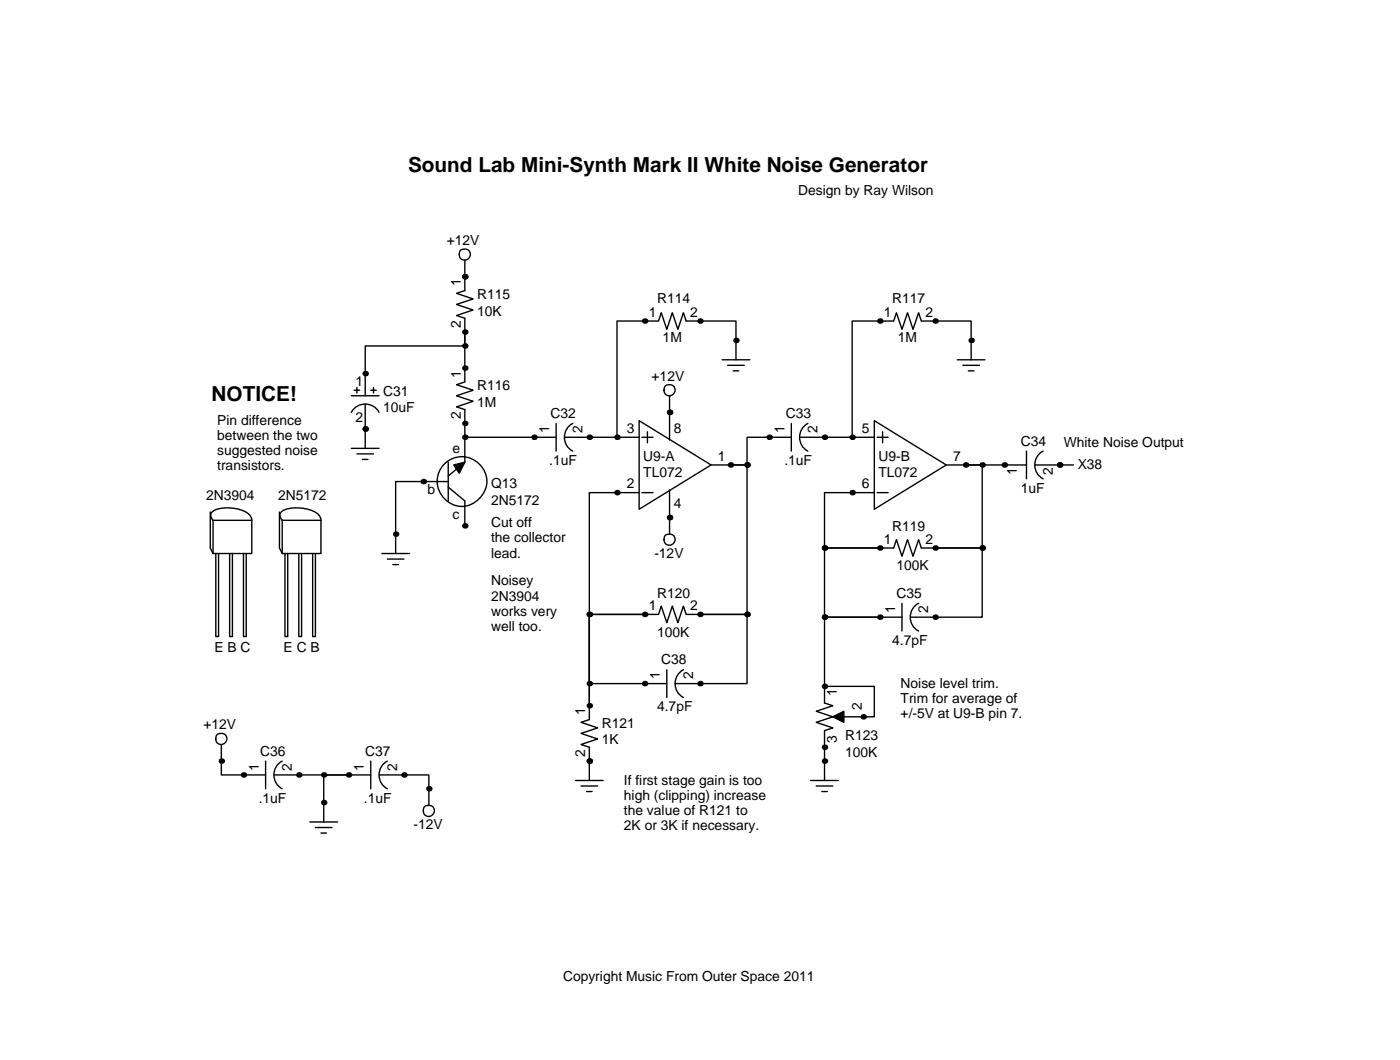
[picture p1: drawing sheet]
<svg xmlns="http://www.w3.org/2000/svg" width="257mm" height="195mm" viewBox="0 0 257 195" stroke-linecap="round" stroke-linejoin="round" font-family="sans-serif">
<g fill="none" stroke="#000" stroke-width=".25">
<path d="M85.3 47.8v5.5l-1.5 .5 3.1 1.1-3.1 1 3.1 1-3.1 1 1.5 .5v11.7l-1.5 .5 3.1 1-3.1 1 3.1 1.1-3.1 1 1.5 .5v9.6l-3 2.6M64.5 75.7a2.88 2.88 0 0 1 5.1 0M64.5 72.6h5.1M65 71.6h1M65.5 71.1v1M67.1 74.2v8.1M68.1 71.6h1M68.6 71.1v1M85.3 61v2.5h-18.2v9.1M102.1 77.7v5.1M105.2 77.7a2.88 2.88 0 0 0 0 5.1M117.3 77.2l13.3 8.1-13.3 8.2z"/>
<path d="M118.9 79.2v2.1M122.9 72.6v8.2M132.6 66h5.1M133.6 67.1h3.1M134.6 68.1h1M135.1 66v-7.1h-9.1l-.5-1.5-1 3.1-1.1-3.1-1 3.1-1-3.1-.5 1.5h-7.6v21.4M145.3 77.7v5.1M148.3 77.7a2.88 2.88 0 0 0 0 5.1M160.5 77.2l13.2 8.1-13.2 8.2zM162.1 79.2v2.1M175.8 66h5M176.8 67.1h3"/>
<path d="M177.8 68.1h1M178.3 66v-7.1h-9.1l-.5-1.5-1.1 3.1-1-3.1-1 3.1-1-3.1-.5 1.5h-7.6v21.4M38.6 94v6.6l.5 1M39.1 95.5l-.4-.6v-.6a2.74 2.74 0 0 1 2.5-1.1 7.1 7.1 0 0 1 4.4 1.1l.5 .6 .1 .6M39.1 95.5h7.1M39.1 95.5v6.1M46.2 95.5v6.1h-7.1M51.3 94v6.6l.5 1M51.8 95.5l-.4-.6v-.6a2.74 2.74 0 0 1 2.5-1.1 7.1 7.1 0 0 1 4.4 1.1l.5 .6 .1 .6M51.8 95.5h7.1M51.8 95.5v6.1M58.9 95.5v6.1h-7.1"/>
<path d="M64.5 82.3h5.1M65.5 83.3h3.1M66.5 84.3h1.1M81.9 84.9a4.5 4.5 0 0 1 7.2 1.9 4.5 4.5 0 0 1-4.3 6.1 4.5 4.5 0 0 1-4.3-6.1l.4-.7zM82.3 88.4h-9.7v13.2M82.3 89.4l3 2.5v4.6M82.3 84.8v7.1M85.3 80.3h16.8M103.6 80.3h13.7M117.3 90.4h-9.1v39.1M117.9 80.3h2M117.9 90.4h2"/>
<path d="M122.9 89.9v8.1M130.6 85.3h3.5M134.1 85.3h3.1v27.5h-8.7M145.3 80.3h-8.1v5h-3.1M146.8 80.3h13.7M160.5 90.4h-9.1v10.2h10.1M161 80.3h2.1M161 90.4h2.1M173.7 85.3h14.8M177.3 85.3h3v15.3h-8.6M188.5 82.8v5.1M190 85.3h7.1"/>
<path d="M191.5 82.8a2.88 2.88 0 0 0 0 5.1M39.6 101.6v15.2h.5v-15.2M42.2 101.6v15.2h.5v-15.2M44.7 101.6v15.2h.5v-15.2M52.3 101.6v15.2h.5v-15.2M54.9 101.6v15.2h.5v-15.2M57.4 101.6v15.2h.5v-15.2M70.1 101.6h5.1M71.1 102.6h3.1M72.1 103.6h1.1M118.4 112.8h2.5l.5-1.5 1 3 1-3 1.1 3 1-3 .5 1.5h2.5M118.4 112.8h-10.2v16.7"/>
<path d="M118.4 112.8h-10.2v12.7h14.2M128.5 112.8h8.7v12.7h-13.2M161.5 100.6h2.6l.5-1.5 1 3 1-3 1 3 1.1-3 .5 1.5h2.5M161.5 100.6h-10.1v12.7h10.1M161.5 113.3h-10.1v12.7M161.5 113.3h4.1M165.6 110.7v5.1M168.7 110.7a2.88 2.88 0 0 0 0 5.1M171.7 100.6h8.6v12.7h-13.2M40.6 136.7v5.5h8.2M48.8 139.7v5.1M51.8 139.7a2.88 2.88 0 0 0 0 5.1"/>
<path d="M68.1 139.7v5.1M71.1 139.7a2.88 2.88 0 0 0 0 5.1M108.2 129.5v2.6l-1.5 .5 3 1-3 1 3 1-3 1.1 1.5 .5v6.1M122.4 122.9v5.1M125.5 122.9a2.88 2.88 0 0 0 0 5.1M151.4 126h9.1v5.6h-5.6M151.4 126v3l1.5 .5-3 1.1 3 1-3 1 3 1-1.5 .5v9.2M50.3 142.2h17.8M56.9 150.9h5.1M57.9 151.9h3.1M58.9 152.9h1M64 142.2h-4.6v8.7"/>
<path d="M69.6 142.2h9.1v5.6M105.7 143.3h5M106.7 144.3h3M107.7 145.3h1M148.8 143.3h5.1M149.9 144.3h3M150.9 145.3h1"/>
<circle cx="85.4" cy="46.7" r="1.02"/>
<circle cx="122.9" cy="71.6" r="1.02"/>
<circle cx="122.9" cy="99" r="1.02"/>
<circle cx="40.6" cy="135.6" r="1.02"/>
<circle cx="78.7" cy="148.8" r="1.02"/>
</g>
<g fill="#000">
<circle cx="85.3" cy="50.8" r=".51"/>
<circle cx="118.4" cy="58.9" r=".51"/>
<circle cx="128.5" cy="58.9" r=".51"/>
<circle cx="161.5" cy="58.9" r=".51"/>
<circle cx="171.7" cy="58.9" r=".51"/>
<circle cx="67.1" cy="78.7" r=".51"/>
<circle cx="67.1" cy="68.6" r=".51"/>
<circle cx="85.3" cy="61" r=".51"/>
<circle cx="85.3" cy="77.7" r=".51"/>
<circle cx="85.3" cy="63.5" r=".51"/>
<circle cx="85.3" cy="67.6" r=".51"/>
<circle cx="122.9" cy="75.7" r=".51"/>
<circle cx="135.1" cy="62.5" r=".51"/>
<circle cx="178.3" cy="62.5" r=".51"/>
<circle cx="72.6" cy="98" r=".51"/>
<circle cx="77.7" cy="88.4" r=".51"/>
<circle cx="85.3" cy="96.5" r=".51"/>
<circle cx="85.3" cy="80.3" r=".51"/>
<circle cx="98" cy="80.3" r=".51"/>
<circle cx="108.2" cy="80.3" r=".51"/>
<circle cx="113.3" cy="90.4" r=".51"/>
<circle cx="113.3" cy="80.3" r=".51"/>
<circle cx="122.9" cy="95" r=".51"/>
<circle cx="134.1" cy="85.3" r=".51"/>
<circle cx="137.2" cy="85.3" r=".51"/>
<circle cx="141.2" cy="80.3" r=".51"/>
<circle cx="151.4" cy="80.3" r=".51"/>
<circle cx="156.5" cy="80.3" r=".51"/>
<circle cx="156.5" cy="90.4" r=".51"/>
<circle cx="177.3" cy="85.3" r=".51"/>
<circle cx="180.3" cy="85.3" r=".51"/>
<circle cx="184.4" cy="85.3" r=".51"/>
<circle cx="194.6" cy="85.3" r=".51"/>
<circle cx="108.2" cy="112.8" r=".51"/>
<circle cx="118.4" cy="112.8" r=".51"/>
<circle cx="128.5" cy="112.8" r=".51"/>
<circle cx="137.2" cy="112.8" r=".51"/>
<circle cx="151.4" cy="113.3" r=".51"/>
<circle cx="151.4" cy="100.6" r=".51"/>
<circle cx="161.5" cy="100.6" r=".51"/>
<circle cx="161.5" cy="113.3" r=".51"/>
<circle cx="171.7" cy="113.3" r=".51"/>
<circle cx="171.7" cy="100.6" r=".51"/>
<circle cx="180.3" cy="100.6" r=".51"/>
<circle cx="40.6" cy="139.7" r=".51"/>
<circle cx="108.2" cy="139.7" r=".51"/>
<circle cx="108.2" cy="129.5" r=".51"/>
<circle cx="108.2" cy="125.5" r=".51"/>
<circle cx="118.4" cy="125.5" r=".51"/>
<circle cx="128.5" cy="125.5" r=".51"/>
<circle cx="151.4" cy="137.2" r=".51"/>
<circle cx="151.4" cy="139.7" r=".51"/>
<circle cx="151.4" cy="126" r=".51"/>
<circle cx="158.5" cy="131.6" r=".51"/>
<circle cx="44.7" cy="142.2" r=".51"/>
<circle cx="54.9" cy="142.2" r=".51"/>
<circle cx="59.4" cy="147.3" r=".51"/>
<circle cx="59.4" cy="142.2" r=".51"/>
<circle cx="64" cy="142.2" r=".51"/>
<circle cx="74.2" cy="142.2" r=".51"/>
<circle cx="78.7" cy="144.8" r=".51"/>
</g>
<path d="M83.3 85.3l2-.5-1 2.1zM152.9 131.6l2-1v2z" fill="#000" stroke="#000" stroke-width=".25"/>
<g font-size="3.8">
<text x="74.9" y="31.5">Sound Lab Mini-Synth Mark II White Noise Generator</text>
<text x="38.9" y="73.7">NOTICE!</text>
</g>
<g font-size="2.5">
<text x="146.6" y="35.8">Design by Ray Wilson</text>
<text x="82" y="45">+12V</text>
<text x="84.6" y="52.6" transform="rotate(-90 84.6 52.6)">1</text>
<text x="87.6" y="54.9">R115</text>
<text x="87.6" y="57.9">10K</text>
<text x="119.1" y="58.2">1</text>
<text x="120.6" y="55.6">R114</text>
<text x="126.7" y="58.2">2</text>
<text x="162.3" y="58.2">1</text>
<text x="163.8" y="55.6">R117</text>
<text x="169.9" y="58.2">2</text>
<text x="84.6" y="60.2" transform="rotate(-90 84.6 60.2)">2</text>
<text x="121.7" y="62.7">1M</text>
<text x="164.8" y="62.7">1M</text>
<text x="65.3" y="70.9">1</text>
<text x="84.6" y="69.3" transform="rotate(-90 84.6 69.3)">1</text>
<text x="87.6" y="71.6">R116</text>
<text x="119.6" y="69.9">+12V</text>
<text x="39.9" y="78">Pin difference</text>
<text x="65.3" y="77.5">2</text>
<text x="70.4" y="72.6">C31</text>
<text x="70.4" y="75.7">10uF</text>
<text x="84.6" y="77" transform="rotate(-90 84.6 77)">2</text>
<text x="87.6" y="74.7">1M</text>
<text x="101.1" y="76.7">C32</text>
<text x="144.3" y="76.7">C33</text>
<text x="39.9" y="80.8">between the two</text>
<text x="39.9" y="83.6">suggested noise</text>
<text x="83.1" y="83.1">e</text>
<text x="100.8" y="79.5" transform="rotate(-90 100.8 79.5)">1</text>
<text x="106.9" y="79.5" transform="rotate(-90 106.9 79.5)">2</text>
<text x="115.1" y="79.5">3</text>
<text x="123.7" y="79.5">8</text>
<text x="144" y="79.5" transform="rotate(-90 144 79.5)">1</text>
<text x="150.1" y="79.5" transform="rotate(-90 150.1 79.5)">2</text>
<text x="158.2" y="79.5">5</text>
<text x="187.5" y="81.8">C34</text>
<text x="195.3" y="82">White Noise Output</text>
<text x="39.9" y="86.4">transistors.</text>
<text x="90.2" y="89.7">Q13</text>
<text x="100.8" y="85.3">.1uF</text>
<text x="115.1" y="89.7">2</text>
<text x="118.1" y="84.6">U9-A</text>
<text x="118.1" y="87.6">TL072</text>
<text x="131.8" y="84.6">1</text>
<text x="144" y="85.3">.1uF</text>
<text x="158.2" y="89.7">6</text>
<text x="161.3" y="84.6">U9-B</text>
<text x="161.3" y="87.6">TL072</text>
<text x="175" y="84.6">7</text>
<text x="186.7" y="87.1" transform="rotate(-90 186.7 87.1)">1</text>
<text x="193.3" y="87.1" transform="rotate(-90 193.3 87.1)">2</text>
<text x="197.9" y="86.1">X38</text>
<text x="37.8" y="91.7">2N3904</text>
<text x="51.1" y="91.7">2N5172</text>
<text x="78.5" y="90.7">b</text>
<text x="83.1" y="95.2">c</text>
<text x="90.2" y="92.7">2N5172</text>
<text x="123.7" y="93.2">4</text>
<text x="187.5" y="90.4">1uF</text>
<text x="90.2" y="96.8">Cut off</text>
<text x="90.2" y="99.6">the collector</text>
<text x="162.3" y="99.8">1</text>
<text x="163.8" y="97.5">R119</text>
<text x="169.9" y="99.8">2</text>
<text x="90.2" y="102.4">lead.</text>
<text x="90.2" y="107.4">Noisey</text>
<text x="120.1" y="102.4">-12V</text>
<text x="164.6" y="104.6">100K</text>
<text x="90.2" y="110.2">2N3904</text>
<text x="90.2" y="113">works very</text>
<text x="119.1" y="112">1</text>
<text x="120.6" y="109.7">R120</text>
<text x="126.7" y="112">2</text>
<text x="164.3" y="112.5" transform="rotate(-90 164.3 112.5)">1</text>
<text x="164.6" y="109.7">C35</text>
<text x="170.4" y="112.5" transform="rotate(-90 170.4 112.5)">2</text>
<text x="39.4" y="119.6">E B C</text>
<text x="52.1" y="119.6">E C B</text>
<text x="90.2" y="115.8">well too.</text>
<text x="120.6" y="116.8">100K</text>
<text x="163.8" y="118.4">4.7pF</text>
<text x="121.2" y="124.7" transform="rotate(-90 121.2 124.7)">1</text>
<text x="121.4" y="121.9">C38</text>
<text x="127.3" y="124.7" transform="rotate(-90 127.3 124.7)">2</text>
<text x="107.4" y="131.3" transform="rotate(-90 107.4 131.3)">1</text>
<text x="120.6" y="130.6">4.7pF</text>
<text x="153.7" y="127.8" transform="rotate(-90 153.7 127.8)">1</text>
<text x="158.2" y="130.3" transform="rotate(-90 158.2 130.3)">2</text>
<text x="165.4" y="126.2">Noise level trim.</text>
<text x="165.4" y="129">Trim for average of</text>
<text x="165.4" y="131.8">+/-5V at U9-B pin 7.</text>
<text x="37.3" y="133.9">+12V</text>
<text x="110.5" y="133.6">R121</text>
<text x="110.5" y="136.7">1K</text>
<text x="153.7" y="136.4" transform="rotate(-90 153.7 136.4)">3</text>
<text x="155.2" y="135.9">R123</text>
<text x="47.5" y="141.5" transform="rotate(-90 47.5 141.5)">1</text>
<text x="47.8" y="138.7">C36</text>
<text x="53.6" y="141.5" transform="rotate(-90 53.6 141.5)">2</text>
<text x="66.8" y="141.5" transform="rotate(-90 66.8 141.5)">1</text>
<text x="67.1" y="138.7">C37</text>
<text x="72.9" y="141.5" transform="rotate(-90 72.9 141.5)">2</text>
<text x="107.4" y="138.9" transform="rotate(-90 107.4 138.9)">2</text>
<text x="155.2" y="138.9">100K</text>
<text x="47.5" y="147.3">.1uF</text>
<text x="66.8" y="147.3">.1uF</text>
<text x="114.6" y="144">If first stage gain is too</text>
<text x="114.6" y="146.8">high (clipping) increase</text>
<text x="114.6" y="149.6">the value of R121 to</text>
<text x="75.9" y="152.1">-12V</text>
<text x="114.6" y="152.4">2K or 3K if necessary.</text>
<text x="103.4" y="180.1">Copyright Music From Outer Space 2011</text>
</g>
</svg>
